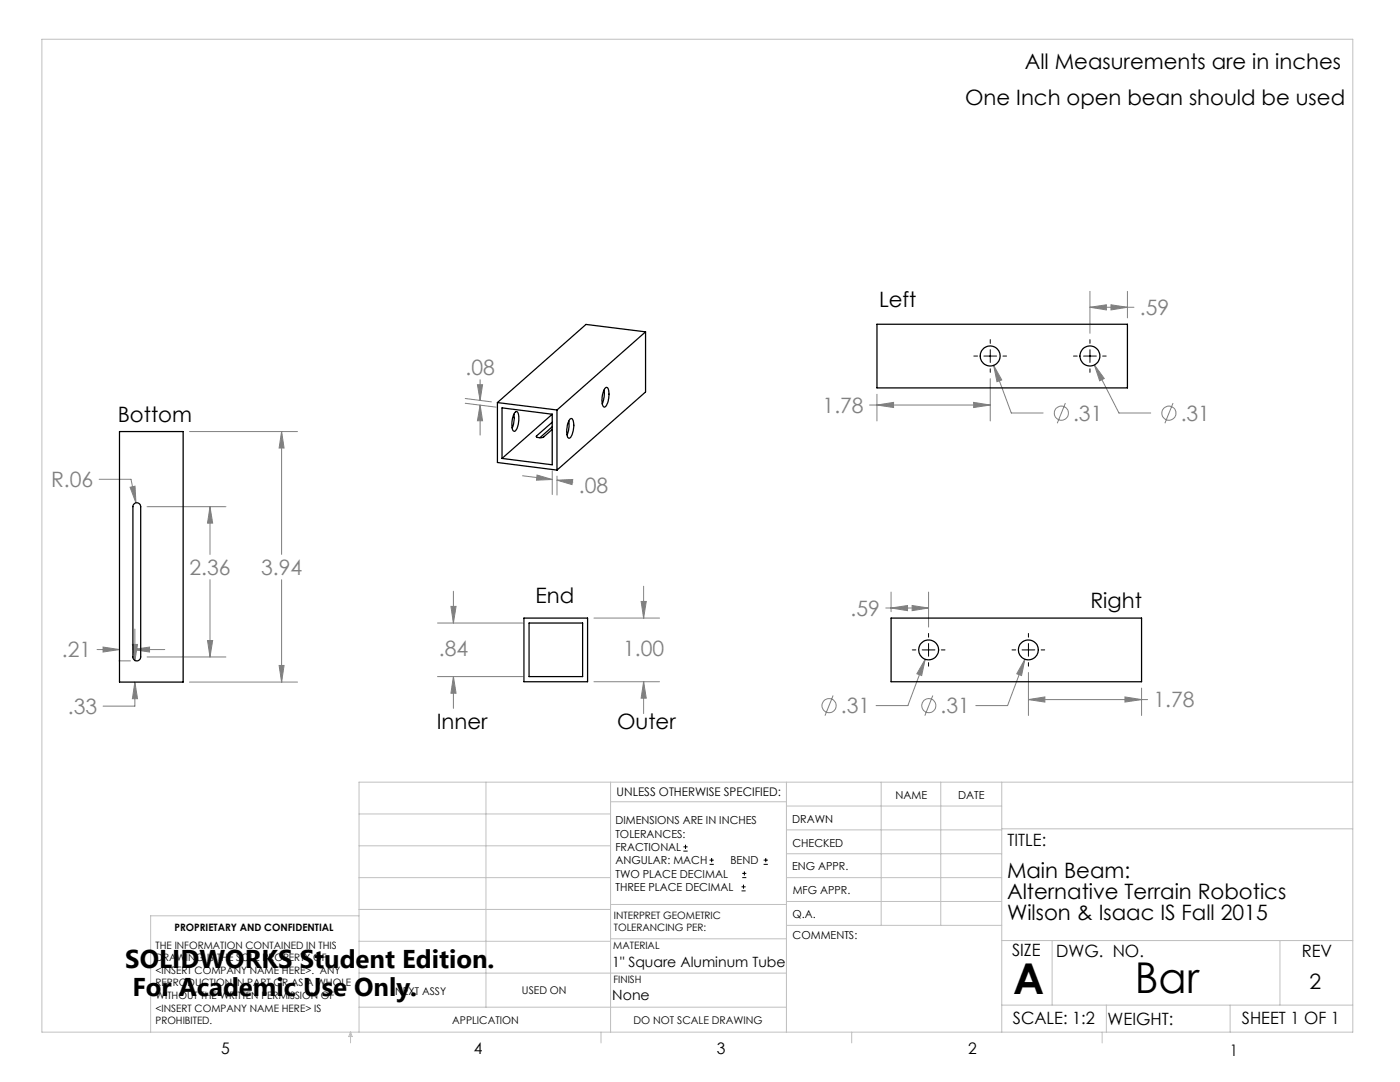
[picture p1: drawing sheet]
<svg xmlns="http://www.w3.org/2000/svg" width="279mm" height="216mm" viewBox="0 0 279 216" stroke-linecap="round" stroke-linejoin="round" font-family="sans-serif">
<g fill="none" stroke="#808080" stroke-width=".2">
<path d="M217.5 58.1v8.4M225 58.1v5.3M92.9 79.5l5.2 .7M95.3 76.8h1l-.5 3.1zM95.8 75.8v4.1M175 78.7v5.3M197.6 75.6v8.4M198.3 72.9l1.6 2.9-.9 .4zM198.3 72.9l3.5 9.5h6.4M217.5 61.3l3.3-.5v1zM217.5 61.3h8.8M218.4 72.8l2 2.7-.9 .5z"/>
<path d="M218.4 72.8l4.9 9.6h6.4M221.7 60.8l3.3 .5-3.3 .5zM19.8 95.6h6.3l1 4.7M26 97.2l1-.2 .1 3.3zM37.8 86.1h21.6M56.2 86.1l.5 3.3h-1zM56.2 86.1v24.5M92.9 80.5l6.1 .7M95.8 80.8l.5 3.2h-1zM95.8 80.8v6M104.3 94.9l5.9 .8M107.2 94.8l3 .9-3.1 .1z"/>
<path d="M110.2 93.9v4.8M111.2 95.8l3.1-.1-.1 1zM111.2 95v3.8M111.2 95.8l3.1 .4M173.5 80.8h24.1M175 80.8l3.3-.5v1zM194.3 80.3l3.3 .5-3.3 .5zM212.6 80.4l-1.6 4.1M234.1 80.4l-1.6 4.1M29.4 101.1h15.7M41.9 101.1l.5 3.3h-1zM41.9 101.1v9.5"/>
<path d="M41.9 115.7v15.4M56.2 115.7v20.4M90.5 118v6.3M128.4 117v6.3M177.8 118.1v4M185.3 118.1v7M19.4 129.6h4.4M20.6 129.1l3.2 .5-3.2 .5zM23.7 131.9h2.3M26.4 128.6h1l-.5 3.3zM26.5 129.6l3.3-.5v1zM26.5 129.6h6.4"/>
<path d="M26.9 136.1l.5 3.3h-1zM26.9 136.1v4.8h-6.3M26.9 125.5v6.4M29.4 131.1h15.7M37.8 136.1h21.6M41.4 127.8h1l-.5 3.3zM55.7 132.8h1l-.5 3.3zM87.3 135h17M87.3 124.3h17M90 121h1l-.5 3.3zM90.5 135l.5 3.3h-1zM90.5 135v6.4"/>
<path d="M118.5 123.3h13.1M118.5 136h13.1M128 120h1l-.6 3.3zM128.4 136l.6 3.3h-1zM128.4 136v6.4M166.3 138.8l-1.7 4M176.8 121.3h8.5M177.8 121.3l3.3-.5v1zM182 120.8l3.3 .5-3.3 .5zM184.6 131.6l-.7 3.2-.9-.4zM184.6 131.6l-3.4 9.2h-6.4M186.2 138.8l-1.6 4"/>
<path d="M204.5 131.6l-.6 3.2-1-.4zM204.5 131.6l-3.4 9.2h-6.4M205.2 139.6l3.3-.5v1zM205.2 134.2v8.6M205.2 139.6h23.8M224.5 139.1l3.3 .5-3.3 .5zM227.8 137.3v5.5"/>
<circle cx="211.8" cy="82.5" r="1.4"/>
<circle cx="233.3" cy="82.5" r="1.41"/>
<circle cx="165.5" cy="140.8" r="1.41"/>
<circle cx="185.4" cy="140.8" r="1.4"/>
</g>
<g fill="none" stroke="#000" stroke-width=".2">
<path d="M194.3 71h.8M196.4 71h2.5M197.6 67.8v.7M197.6 69.8v2.5M197.6 73.6v.7M200.2 71h.7M214.2 71h.8M216.3 71h2.5M217.5 67.8v.7M217.5 69.8v2.5M217.5 73.6v.7M220.1 71h.7"/>
<path d="M182.1 129.7h.7M184 129.7h2.6M185.3 126.4v.7M185.3 128.4v2.6M185.3 132.2v.7M187.9 129.7h.7M202 129.7h.7M204 129.7h2.5M205.2 126.4v.7M205.2 128.4v2.6M205.2 132.2v.7M207.8 129.7h.7"/>
<path d="M136.4 169.8h.8M136.4 169h.8M136.8 168.6v.8M141.6 172.5h.9M141.6 171.6h.9M142 171.2v.8M148 177.8h.8M148 177h.8M148.1 175.1h.8M148.1 174.3h.8M148.4 176.5v.8M148.6 173.9v.8"/>
<path d="M152.4 172.5h.8M152.4 171.6h.8M152.8 171.2v.8"/>
</g>
<g fill="none" stroke="#c0c0c0" stroke-width=".2">
<path d="M8.4 7.8h261.6v198.2h-261.6zM97 156.1v44.9M121.8 156.1v49.9M121.8 160h35.2M157 156.1v49.9M175.9 156.1v28.5M187.7 156.1v28.5M199.9 156.1v49.9M270 156.1h-198.4v49.9M71.6 175.1h50.2M71.6 168.8h50.2M71.6 162.4h50.2"/>
<path d="M157 170.4h42.9M157 165.6h42.9M157 160.8h42.9M157 175.1h42.9M157 179.9h42.9M199.9 165.4h70.1M71.6 194.2h85.4M71.6 187.8h50.2M71.6 181.5h50.2M71.6 182.7h-41.5v23.3M121.8 187.3h35.2M121.8 180.5h35.2"/>
<path d="M157 184.6h42.9M199.9 187.7h70.1M210 187.7v12.9M255.4 187.7v12.9M70 206v2.1M70 206l.3 .8h-.7zM71.6 201h85.4M119.9 206v2.1M170 206v2.1M199.9 200.6h70.1M220 206v2.1M220.8 200.6v5.4"/>
<path d="M245.5 200.6v5.4"/>
</g>
<path d="M107.2 94.8l3 .9-3.1 .1zM111.2 95.8l3.1-.1-.1 1zM95.3 76.8h1l-.5 3.1zM95.8 80.8l.5 3.2h-1zM204.5 131.6l-1.6 2.8 1 .4zM184.6 131.6l-1.6 2.8 .9 .4zM177.8 121.3l3.3-.5v1zM182 120.8l3.3 .5-3.3 .5zM224.5 139.1l3.3 .5-3.3 .5zM205.2 139.6l3.3-.5v1zM128 120h1l-.6 3.3zM128.4 136l.6 3.3h-1zM90.5 135l.5 3.3h-1zM90 121h1l-.5 3.3zM56.2 86.1l.5 3.3h-1zM55.7 132.8h1l-.5 3.3zM26 97.2l1.1 3.1-.1-3.3zM41.9 101.1l.5 3.3h-1zM41.4 127.8h1l-.5 3.3zM26.5 129.6l3.3-.5v1zM20.6 129.1l3.2 .5-3.2 .5zM26.4 128.6h1l-.5 3.3zM26.9 136.1l.5 3.3h-1zM218.4 72.8l1.1 3.2 .9-.5zM198.3 72.9l.7 3.3 .9-.4zM221.7 60.8l3.3 .5-3.3 .5zM217.5 61.3l3.3-.5v1zM175 80.8l3.3-.5v1zM194.3 80.3l3.3 .5-3.3 .5z" fill="#808080"/>
<g fill="none" stroke="#000" stroke-width=".25">
<path d="M120.5 77.8l.1 1.4-.4 1.4M120.7 77.5a.39 .39 0 0 1 .5-.2 .39 .39 0 0 1 .2 .5 4.4 4.4 0 0 1-.6 3.4 .49 .49 0 0 1-.6-.6v-1.8zM128.8 66.2v12l-17.6 15.6M128.8 66.2l-17.6 15.6M128.8 66.2l-11.9-1.5-17.6 15.6M175 64.7h50v12.7h-50zM23.8 86.1h12.7v50h-12.7zM99.3 80.3l11.9 1.5M99.3 80.3v12l11.9 1.5M102.6 82.7v1.2l-.4 1.5M102.8 82.3a.4 .4 0 0 1 .5-.1 .4 .4 0 0 1 .2 .5 3.7 3.7 0 0 1-.8 3.4 1.23 1.23 0 0 1-.5-1.5l.1-1.1zM107.1 87v.2"/>
<path d="M110.2 85.7l-1.8 1.5-.5 .1a.56 .56 0 0 1-.8-.3M110.2 82.7v10l-10-1.2M110.2 82.7l-10-1.3v10.1M110.2 84.2l-3.1 2.8M110.2 82.7l-10 8.8M110.2 85.2l-2.5 2.1M111.2 81.8v12M113.5 84v1.4l-.3 1.4M113.7 83.6a.39 .39 0 0 1 .5 0 .39 .39 0 0 1 .2 .4 4 4 0 0 1-.7 3.4 .62 .62 0 0 1-.6-.8l.1-1.8zM26.7 100.6a.77 .77 0 0 1 .9-.2 .77 .77 0 0 1 .5 .7v30a.78 .78 0 0 1-.8 .8 .78 .78 0 0 1-.8-.8v-30.2zM104.6 123.3h12.7v12.7h-12.7zM105.6 124.3h10.7v10.7h-10.7z"/>
<path d="M177.8 123.3h50v12.7h-50z"/>
<circle cx="197.6" cy="71" r="2"/>
<circle cx="217.5" cy="71" r="2"/>
<circle cx="185.3" cy="129.7" r="1.99"/>
<circle cx="205.2" cy="129.7" r="1.99"/>
</g>
<g font-size="8.5">
<text x="202.2" y="198.3">A</text>
<text x="226.5" y="198.1">Bar</text>
</g>
<g font-size="5.1">
<text x="25" y="193.2">SOLIDWORKS Student Edition.</text>
<text x="26.4" y="198.8">For Academic Use Only.</text>
</g>
<g font-size="4.2">
<text x="204.5" y="13.7">All Measurements are in inches</text>
<text x="192.6" y="20.9">One Inch open bean should be used</text>
<text x="175.4" y="61.3">Left</text>
<text x="23.5" y="84.3">Bottom</text>
<text x="106.9" y="120.3">End</text>
<text x="217.6" y="121.3">Right</text>
<text x="87.2" y="145.5">Inner</text>
<text x="123.2" y="145.5">Outer</text>
<text x="201" y="175.2">Main Beam:</text>
<text x="201" y="179.4">Alternative Terrain Robotics</text>
<text x="201" y="183.6">Wilson &amp; Isaac IS Fall 2015</text>
<text x="261.3" y="197.3">2</text>
</g>
<g font-size="4.2" fill="#808080">
<text x="227.5" y="62.9">.59</text>
<text x="92.9" y="74.8">.08</text>
<text x="164.2" y="82.4">1.78</text>
<text x="214.2" y="84">.31</text>
<text x="235.6" y="84">.31</text>
<text x="10.2" y="97.2">R.06</text>
<text x="115.5" y="98.3">.08</text>
<text x="37.8" y="114.7">2.36</text>
<text x="52.1" y="114.7">3.94</text>
<text x="169.7" y="122.9">.59</text>
<text x="12.3" y="131.2">.21</text>
<text x="87.6" y="130.8">.84</text>
<text x="124.4" y="130.8">1.00</text>
<text x="13.6" y="142.5">.33</text>
<text x="167.8" y="142.3">.31</text>
<text x="187.7" y="142.3">.31</text>
<text x="230.2" y="141.2">1.78</text>
</g>
<g font-size="3.4">
<text x="201.1" y="168.8">TITLE:</text>
<text x="202" y="190.8">SIZE</text>
<text x="210.8" y="190.9">DWG. NO.</text>
<text x="259.8" y="191">REV</text>
<text x="202.1" y="204.4">SCALE: 1:2</text>
<text x="221" y="204.5">WEIGHT:</text>
<text x="247.8" y="204.4">SHEET 1 OF 1</text>
</g>
<g font-size="3.2">
<text x="44.2" y="210.4">5</text>
<text x="94.6" y="210.3">4</text>
<text x="143.1" y="210.4">3</text>
<text x="193.2" y="210.3">2</text>
<text x="245.4" y="210.6">1</text>
</g>
<g font-size="2.8">
<text x="122.2" y="193">1&quot; Square Aluminum Tube</text>
<text x="122.2" y="199.5">None</text>
</g>
<text font-size="2.4" x="123.1" y="158.9">UNLESS OTHERWISE SPECIFIED:</text>
<g font-size="2.2">
<text x="178.7" y="159.4">NAME</text>
<text x="191.2" y="159.4">DATE</text>
<text x="122.8" y="164.5">DIMENSIONS ARE IN INCHES</text>
<text x="122.8" y="167.1">TOLERANCES:</text>
<text x="158.1" y="164.2">DRAWN</text>
<text x="122.8" y="169.8">FRACTIONAL</text>
<text x="122.8" y="172.5">ANGULAR: MACH</text>
<text x="145.8" y="172.5">BEND</text>
<text x="158.1" y="173.7">ENG APPR.</text>
<text x="158.2" y="169.1">CHECKED</text>
<text x="122.8" y="175.1">TWO PLACE DECIMAL</text>
<text x="122.8" y="177.8">THREE PLACE DECIMAL</text>
<text x="158.2" y="178.4">MFG APPR.</text>
<text x="158.2" y="183.2">Q.A.</text>
<text x="158.2" y="187.4">COMMENTS:</text>
</g>
<g font-size="2.1">
<text x="78.8" y="198.5">NEXT ASSY</text>
<text x="104.2" y="198.4">USED ON</text>
<text x="90.2" y="204.3">APPLICATION</text>
<text x="126.4" y="204.3">DO NOT SCALE DRAWING</text>
</g>
<g font-size="2">
<text x="34.8" y="185.7">PROPRIETARY AND CONFIDENTIAL</text>
<text x="122.5" y="183.3">INTERPRET GEOMETRIC</text>
<text x="122.5" y="185.9">TOLERANCING PER:</text>
<text x="31.1" y="189.3">THE INFORMATION CONTAINED IN THIS</text>
<text x="31.1" y="191.8">DRAWING IS THE SOLE PROPERTY OF</text>
<text x="122.4" y="189.4">MATERIAL</text>
<text x="31.1" y="194.3">&lt;INSERT COMPANY NAME HERE&gt;. ANY</text>
<text x="31.1" y="196.8">REPRODUCTION IN PART OR AS A WHOLE</text>
<text x="122.4" y="196.2">FINISH</text>
<text x="31.1" y="199.4">WITHOUT THE WRITTEN PERMISSION OF</text>
<text x="31.1" y="201.9">&lt;INSERT COMPANY NAME HERE&gt; IS</text>
<text x="31.1" y="204.4">PROHIBITED.</text>
</g>
</svg>
